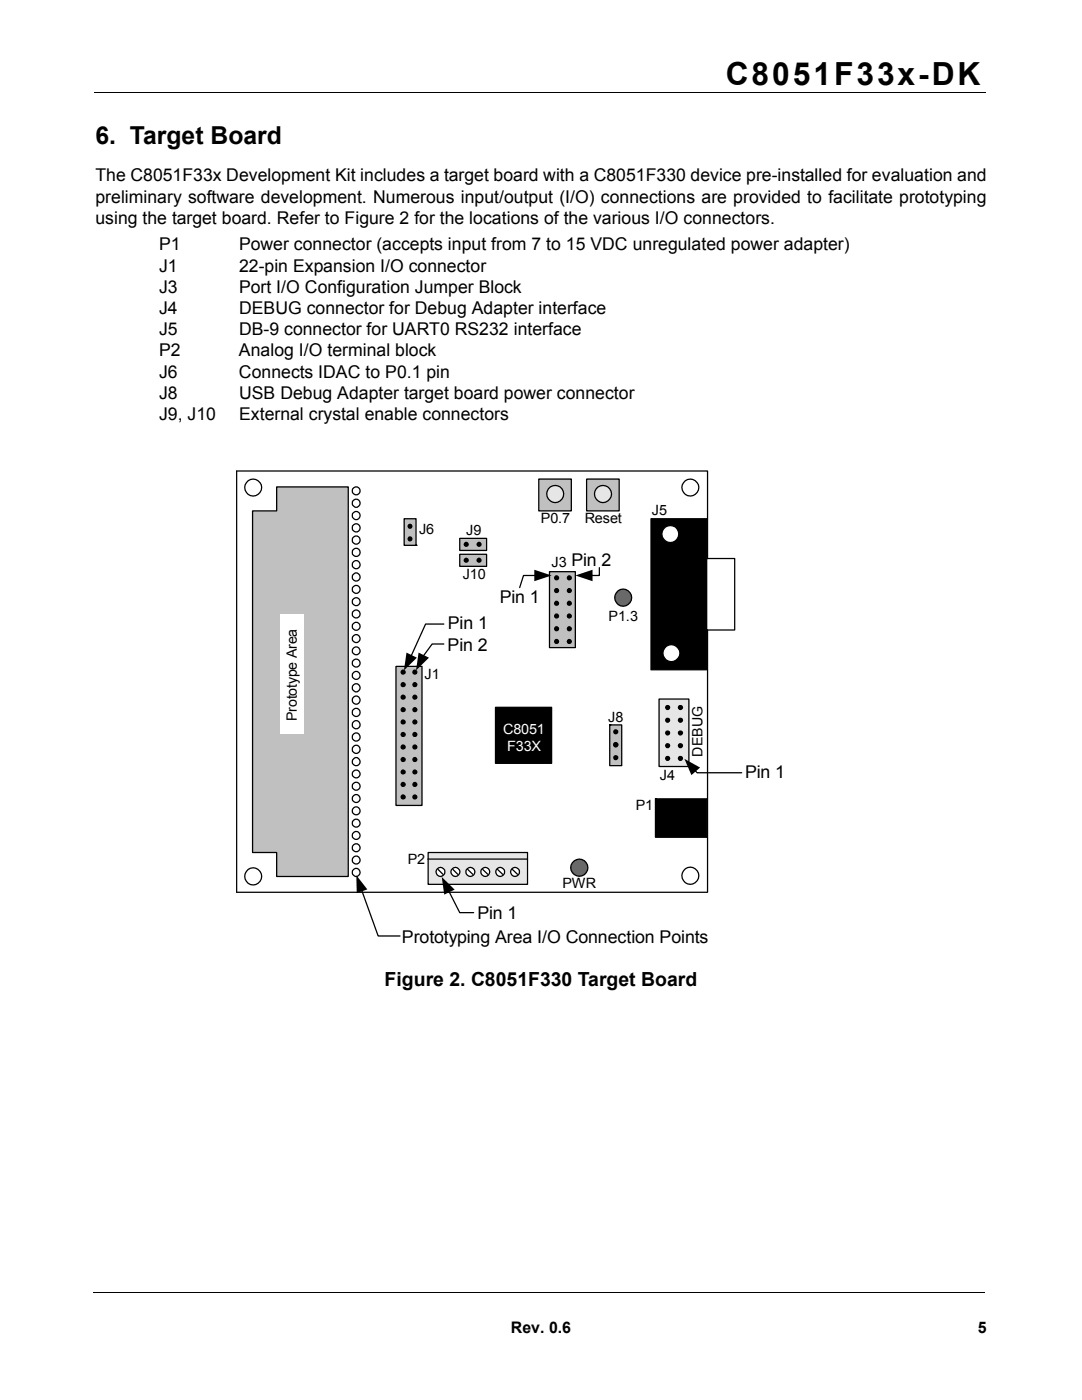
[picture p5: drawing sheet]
<svg xmlns="http://www.w3.org/2000/svg" width="216mm" height="279mm" viewBox="0 0 216 279" stroke-linecap="round" stroke-linejoin="round" font-family="sans-serif">
<path d="M18.8 18.4h177.8M18.6 257.9h177.8" fill="none" stroke="#000" stroke-width=".2"/>
<g fill="#fff">
<path d="M19.1 259.4h38.1v14.5h-38.1z"/>
<path d="M46.7 93.5h109.8v95.8h-109.8z"/>
</g>
<path d="M85.4 170.1h19.9v6.4h-19.9z" fill-rule="evenodd" fill="#e6e6e6" stroke="#000" stroke-width=".25"/>
<path d="M47.2 94h94v84.1h-94M85.4 171.4h19.9" fill="none" stroke="#000" stroke-width=".25"/>
<circle cx="115.6" cy="173.2" r="1.72" fill="#656565" stroke="#000" stroke-width=".25"/>
<g fill="#fff" stroke="#000" stroke-width=".25">
<circle cx="137.7" cy="97.3" r="1.68"/>
<circle cx="137.8" cy="174.8" r="1.69"/>
</g>
<path d="M131.5 139.5h6v13.5h-6z" fill-rule="evenodd" fill="#e6e6e6" stroke="#000" stroke-width=".25"/>
<g fill="#000" stroke="#000" stroke-width=".25">
<path d="M129.9 103.5h11.1v30.2h-11.1z" fill-rule="evenodd"/>
<path d="M130.8 159.4v7.7h10.3v-7.7z" fill-rule="evenodd"/>
<circle cx="133.2" cy="141.2" r=".39"/>
<circle cx="133.2" cy="148.8" r=".39"/>
<circle cx="133.2" cy="143.7" r=".39"/>
<circle cx="133.2" cy="151.4" r=".39"/>
<circle cx="133.2" cy="146.3" r=".39"/>
<circle cx="135.8" cy="141.2" r=".4"/>
<circle cx="135.8" cy="143.7" r=".4"/>
<circle cx="135.8" cy="148.8" r=".4"/>
<circle cx="135.8" cy="151.4" r=".4"/>
<circle cx="135.8" cy="146.3" r=".4"/>
</g>
<path d="M138.6 153.7l.5 .5h8.9" fill="none" stroke="#000" stroke-width=".25"/>
<path d="M136.6 151.4l3.1 1.8-1.7 1.5z" fill="#000"/>
<g fill="#fff" stroke="#000" stroke-width=".25">
<path d="M141 111.5h5.6v14.2h-5.6z" fill-rule="evenodd"/>
<circle cx="133.8" cy="106.6" r="1.7"/>
<circle cx="134" cy="130.3" r="1.69"/>
<circle cx="50.5" cy="174.9" r="1.69"/>
</g>
<path d="M47.2 94v84.1" fill="none" stroke="#000" stroke-width=".25"/>
<circle cx="50.5" cy="97.3" r="1.68" fill="#fff" stroke="#000" stroke-width=".25"/>
<path d="M50.4 102h4.8v-4.8h14.3v77.7h-14.3v-4.8h-4.8z" fill-rule="evenodd" fill="#c0c0c0" stroke="#000" stroke-width=".25"/>
<path d="M55.9 122.6h4.7v23.8h-4.7z" fill="#fff"/>
<path d="M89.5 177.8l2.2 4.3h2.8" fill="none" stroke="#000" stroke-width=".25"/>
<path d="M88.1 175l2.6 2.5-2.1 1z" fill="#000"/>
<path d="M98.9 141.2h11.2v11.1h-11.2z" fill-rule="evenodd" fill="#000" stroke="#000" stroke-width=".25"/>
<g fill="#fff" stroke="#000" stroke-width=".25">
<circle cx="71.1" cy="127.4" r=".79"/>
<circle cx="71.1" cy="129.9" r=".78"/>
<circle cx="71.1" cy="134.8" r=".79"/>
<circle cx="71.1" cy="139.7" r=".8"/>
<circle cx="71.1" cy="144.6" r=".8"/>
<circle cx="71.1" cy="147.1" r=".8"/>
<circle cx="71.1" cy="152" r=".8"/>
<circle cx="71.1" cy="154.5" r=".78"/>
<circle cx="71.1" cy="97.9" r=".79"/>
<circle cx="71.1" cy="100.4" r=".79"/>
<circle cx="71.1" cy="105.3" r=".8"/>
<circle cx="71.1" cy="107.8" r=".8"/>
<circle cx="71.1" cy="112.7" r=".8"/>
<circle cx="71.1" cy="115.1" r=".8"/>
<circle cx="71.1" cy="120.1" r=".79"/>
<circle cx="71.1" cy="122.5" r=".79"/>
<circle cx="71.1" cy="159.3" r=".79"/>
<circle cx="71.1" cy="161.8" r=".79"/>
<circle cx="71.1" cy="166.7" r=".79"/>
<circle cx="71.1" cy="169.2" r=".79"/>
<circle cx="71.1" cy="174.1" r=".79"/>
<circle cx="71.1" cy="137.2" r=".79"/>
<circle cx="71.1" cy="171.6" r=".79"/>
<circle cx="71.1" cy="164.3" r=".79"/>
<circle cx="71.1" cy="102.9" r=".8"/>
<circle cx="71.1" cy="156.9" r=".79"/>
<circle cx="71.1" cy="110.2" r=".8"/>
<circle cx="71.1" cy="117.6" r=".79"/>
<circle cx="71.1" cy="125" r=".79"/>
<circle cx="71.1" cy="132.3" r=".79"/>
<circle cx="71.1" cy="142.2" r=".8"/>
<circle cx="71.1" cy="149.5" r=".8"/>
</g>
<path d="M72.2 177.6l3.3 9.2h4.3" fill="none" stroke="#000" stroke-width=".25"/>
<path d="M71.1 174.7l2.2 2.8-2.1 .7z" fill="#000"/>
<path d="M121.7 144.7v8.1h2.4v-8.1z" fill-rule="evenodd" fill="#c0c0c0" stroke="#000" stroke-width=".25"/>
<g fill="#000" stroke="#000" stroke-width=".25">
<circle cx="122.9" cy="146" r=".4"/>
<circle cx="122.9" cy="148.7" r=".4"/>
<circle cx="122.9" cy="151.2" r=".4"/>
<circle cx="122.9" cy="148.6" r=".4"/>
</g>
<circle cx="87.9" cy="174" r=".89" fill="#fff" stroke="#000" stroke-width=".25"/>
<path d="M87.4 173.5l1 1" fill="none" stroke="#000" stroke-width=".25"/>
<circle cx="90.9" cy="174" r=".89" fill="#fff" stroke="#000" stroke-width=".25"/>
<path d="M90.4 173.5l1 1" fill="none" stroke="#000" stroke-width=".25"/>
<circle cx="93.9" cy="174" r=".89" fill="#fff" stroke="#000" stroke-width=".25"/>
<path d="M93.3 173.5l1 1" fill="none" stroke="#000" stroke-width=".25"/>
<circle cx="96.8" cy="174" r=".89" fill="#fff" stroke="#000" stroke-width=".25"/>
<path d="M96.3 173.5l1 1" fill="none" stroke="#000" stroke-width=".25"/>
<circle cx="124.4" cy="119.3" r="1.69" fill="#656565" stroke="#000" stroke-width=".25"/>
<path d="M109.6 114.1h5.2v15.1h-5.2z" fill-rule="evenodd" fill="#c0c0c0" stroke="#000" stroke-width=".25"/>
<g fill="#000" stroke="#000" stroke-width=".25">
<circle cx="111.1" cy="115.3" r=".4"/>
<circle cx="111.1" cy="117.9" r=".4"/>
<circle cx="113.6" cy="115.3" r=".4"/>
<circle cx="113.6" cy="117.9" r=".4"/>
<circle cx="111.1" cy="125.5" r=".4"/>
<circle cx="111.1" cy="128" r=".4"/>
<circle cx="111.1" cy="123" r=".4"/>
<circle cx="111.1" cy="120.4" r=".4"/>
<circle cx="113.6" cy="125.5" r=".4"/>
<circle cx="113.6" cy="120.4" r=".4"/>
<circle cx="113.6" cy="128" r=".4"/>
<circle cx="113.6" cy="123" r=".4"/>
</g>
<path d="M106.9 114.9h-2.4l-.8 2.4M119.6 113.3v1.6h-1.7" fill="none" stroke="#000" stroke-width=".25"/>
<path d="M106.6 113.7l3.5 1.2-3.5 1.1zM114.8 114.9l3.4-1.2v2.3z" fill="#000"/>
<path d="M79 133h5.2v27.7h-5.2z" fill-rule="evenodd" fill="#c0c0c0" stroke="#000" stroke-width=".25"/>
<path d="M88.6 128.5h-2.4l-1.8 2.5M88.6 124.5h-3.7l-2.9 6.5" fill="none" stroke="#000" stroke-width=".25"/>
<path d="M81.1 130.2l2.1 1.1-2.6 2.5zM83.5 130.2l2.1 1.1-2.6 2.5z" fill="#000"/>
<g fill="#000" stroke="#000" stroke-width=".25">
<circle cx="80.5" cy="139.1" r=".4"/>
<circle cx="80.5" cy="134.1" r=".4"/>
<circle cx="80.5" cy="136.6" r=".4"/>
<circle cx="82.8" cy="139.1" r=".4"/>
<circle cx="82.8" cy="134.1" r=".4"/>
<circle cx="82.8" cy="136.6" r=".4"/>
<circle cx="80.5" cy="141.6" r=".4"/>
<circle cx="80.5" cy="159.1" r=".4"/>
<circle cx="80.5" cy="156.6" r=".4"/>
<circle cx="80.5" cy="151.6" r=".4"/>
<circle cx="80.5" cy="144.1" r=".4"/>
<circle cx="80.5" cy="146.6" r=".4"/>
<circle cx="80.5" cy="149.1" r=".4"/>
<circle cx="80.5" cy="154.1" r=".4"/>
<circle cx="82.8" cy="159.1" r=".4"/>
<circle cx="82.8" cy="141.6" r=".4"/>
<circle cx="82.8" cy="151.6" r=".4"/>
<circle cx="82.8" cy="156.6" r=".4"/>
<circle cx="82.8" cy="144.1" r=".4"/>
<circle cx="82.8" cy="146.6" r=".4"/>
<circle cx="82.8" cy="149.1" r=".4"/>
<circle cx="82.8" cy="154.1" r=".39"/>
</g>
<path d="M80.6 103.5v5.3h2.4v-5.3z" fill-rule="evenodd" fill="#c0c0c0" stroke="#000" stroke-width=".25"/>
<g fill="#000" stroke="#000" stroke-width=".25">
<circle cx="81.8" cy="105" r=".39"/>
<circle cx="81.8" cy="107.6" r=".39"/>
</g>
<path d="M91.7 107.4h5.4v2.5h-5.4z" fill-rule="evenodd" fill="#c0c0c0" stroke="#000" stroke-width=".25"/>
<g fill="#000" stroke="#000" stroke-width=".25">
<circle cx="93" cy="108.6" r=".4"/>
<circle cx="95.6" cy="108.6" r=".4"/>
</g>
<path d="M91.7 110.6h5.4v2.4h-5.4z" fill-rule="evenodd" fill="#c0c0c0" stroke="#000" stroke-width=".25"/>
<g fill="#000" stroke="#000" stroke-width=".25">
<circle cx="93" cy="111.8" r=".4"/>
<circle cx="95.6" cy="111.8" r=".4"/>
</g>
<circle cx="99.8" cy="174" r=".89" fill="#fff" stroke="#000" stroke-width=".25"/>
<path d="M99.3 173.5l1 1" fill="none" stroke="#000" stroke-width=".25"/>
<circle cx="102.8" cy="174" r=".89" fill="#fff" stroke="#000" stroke-width=".25"/>
<path d="M102.3 173.5l1 1" fill="none" stroke="#000" stroke-width=".25"/>
<path d="M107.5 95.6h6.5v6.4h-6.5z" fill-rule="evenodd" fill="#c0c0c0" stroke="#000" stroke-width=".25"/>
<circle cx="110.8" cy="98.6" r="1.69" fill="#e6e6e6" stroke="#000" stroke-width=".25"/>
<path d="M117.1 95.6h6.4v6.4h-6.4z" fill-rule="evenodd" fill="#c0c0c0" stroke="#000" stroke-width=".25"/>
<circle cx="120.3" cy="98.6" r="1.69" fill="#e6e6e6" stroke="#000" stroke-width=".25"/>
<text font-size="6.3" x="144.8" y="16.9">C8051F33x-DK</text>
<text font-size="4.9" x="19" y="28.7">6. Target Board</text>
<text font-size="3.9" x="76.8" y="196.7">Figure 2. C8051F330 Target Board</text>
<g font-size="3.5">
<text x="19" y="36.2">The C8051F33x Development Kit includes a target board with a C8051F330 device pre-installed for evaluation and</text>
<text x="19" y="40.4">preliminary software development. Numerous input/output (I/O) connections are provided to facilitate prototyping</text>
<text x="19" y="44.7">using the target board. Refer to Figure 2 for the locations of the various I/O connectors.</text>
<text x="31.8" y="50">P1</text>
<text x="47.7" y="50">Power connector (accepts input from 7 to 15 VDC unregulated power adapter)</text>
<text x="31.8" y="54.2">J1</text>
<text x="31.8" y="58.4">J3</text>
<text x="47.7" y="54.2">22-pin Expansion I/O connector</text>
<text x="47.7" y="58.4">Port I/O Configuration Jumper Block</text>
<text x="31.8" y="62.7">J4</text>
<text x="47.7" y="62.7">DEBUG connector for Debug Adapter interface</text>
<text x="31.8" y="66.9">J5</text>
<text x="31.8" y="71.1">P2</text>
<text x="47.7" y="71.1">Analog I/O terminal block</text>
<text x="47.7" y="66.9">DB-9 connector for UART0 RS232 interface</text>
<text x="31.8" y="75.4">J6</text>
<text x="47.7" y="75.4">Connects IDAC to P0.1 pin</text>
<text x="31.8" y="79.6">J8</text>
<text x="31.8" y="83.8">J9, J10</text>
<text x="47.7" y="83.8">External crystal enable connectors</text>
<text x="47.7" y="79.6">USB Debug Adapter target board power connector</text>
<text x="114" y="113">Pin 2</text>
<text x="89.4" y="125.6">Pin 1</text>
<text x="99.7" y="120.4">Pin 1</text>
<text x="89.3" y="129.8">Pin 2</text>
<text x="148.7" y="155.3">Pin 1</text>
<text x="95.3" y="183.4">Pin 1</text>
<text x="80.2" y="188.1">Prototyping Area I/O Connection Points</text>
</g>
<g font-size="3.2">
<text x="102" y="266">Rev. 0.6</text>
<text x="195.1" y="266">5</text>
</g>
<g font-size="2.8">
<text x="83.6" y="106.6">J6</text>
<text x="93" y="106.8">J9</text>
<text x="107.9" y="104.5">P0.7</text>
<text x="116.7" y="104.5">Reset</text>
<text x="130.1" y="102.7">J5</text>
<text x="110.1" y="113.2">J3</text>
<text x="92.3" y="115.6">J10</text>
<text x="121.4" y="124">P1.3</text>
<text x="84.7" y="135.5">J1</text>
<text x="59.2" y="143.9" transform="rotate(-90 59.2 143.9)">Prototype Area</text>
<text x="121.3" y="144.1">J8</text>
<text x="131.7" y="155.6">J4</text>
<text x="140.2" y="151" transform="rotate(-90 140.2 151)">DEBUG</text>
<text x="126.9" y="161.6">P1</text>
<text x="81.4" y="172.5">P2</text>
<text x="112.2" y="177.1">PWR</text>
</g>
<g font-size="2.8" fill="#fff">
<text x="100.4" y="146.4">C8051</text>
<text x="101.2" y="149.8">F33X</text>
</g>
</svg>
